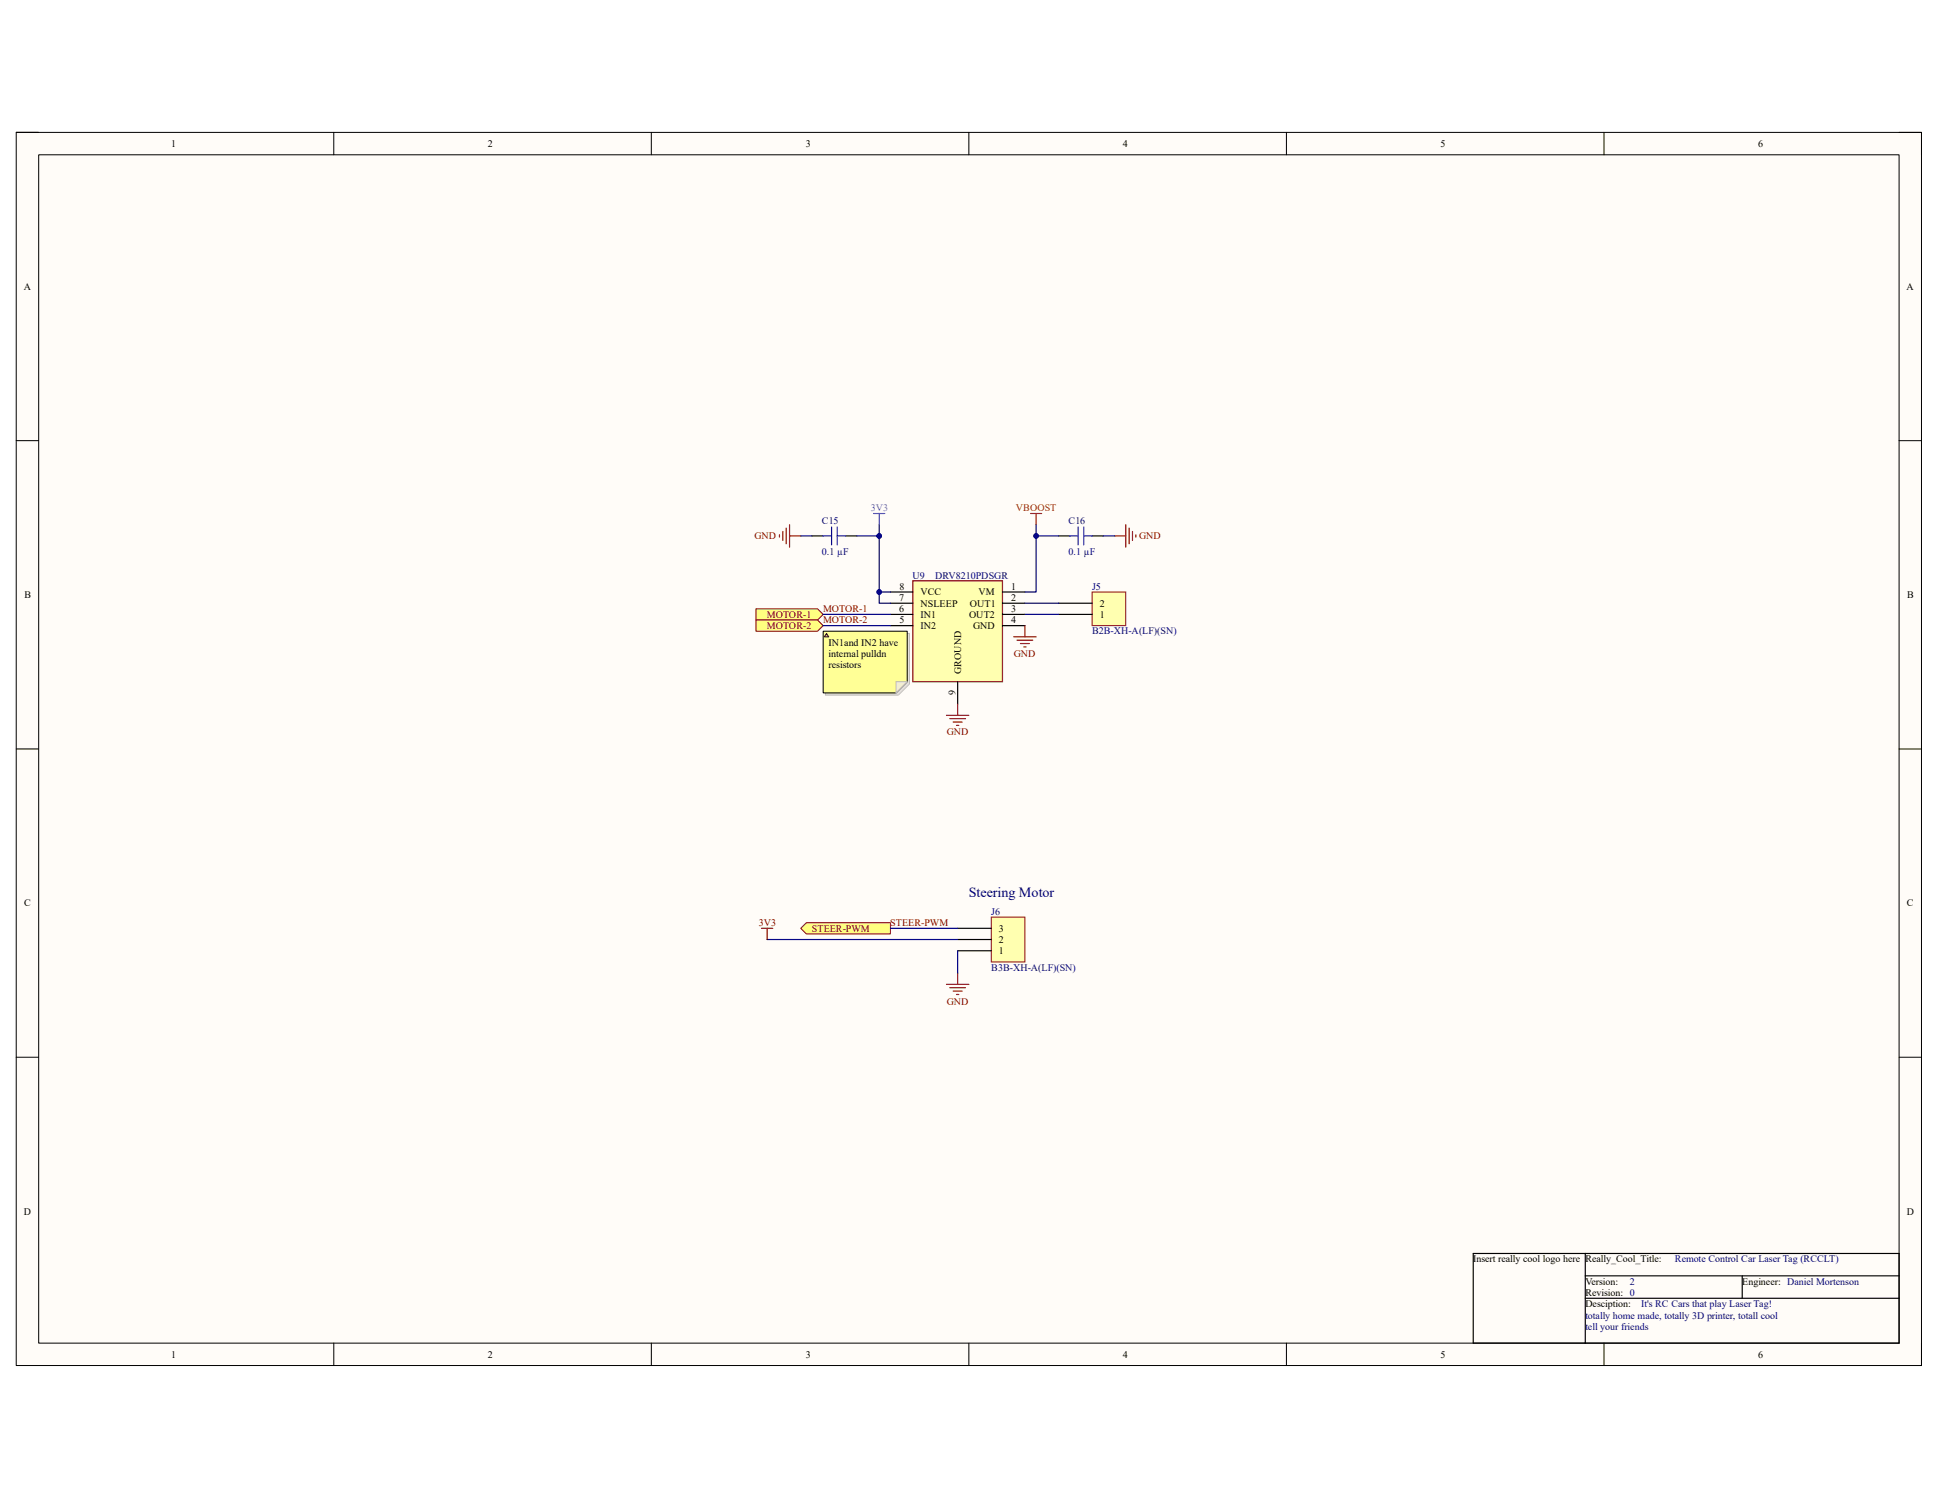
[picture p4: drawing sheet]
<svg xmlns="http://www.w3.org/2000/svg" width="279mm" height="216mm" viewBox="0 0 279 216" stroke-linecap="round" stroke-linejoin="round" font-family="sans-serif">
<path d="M2.3 19.1h274.7v177.7h-274.7z" fill-rule="evenodd" fill="#fffcf8"/>
<path d="M2.3 19.1h274.7v177.7h-274.7z" fill="none" stroke="#000" stroke-width=".14"/>
<path d="M5.6 22.3h268.2v171.3h-268.2z" fill-rule="evenodd" fill="#fffcf8"/>
<g fill="none" stroke="#000" stroke-width=".14">
<path d="M2.3 19.1h3.3M48.1 19.1v3.2M93.9 19.1v3.2M139.7 19.1v3.2M185.5 19.1v3.2M231.2 19.1v3.2M273.8 19.1h3.2v3.2M5.6 22.3h268.2v171.3h-268.2zM2.3 63.5h3.3M273.8 63.5h3.2M2.3 107.9h3.3M273.8 107.9h3.2"/>
<path d="M2.3 152.4h3.3M273.8 152.4h3.2M48.1 193.6v3.2M93.9 193.6v3.2M139.7 193.6v3.2M185.5 193.6v3.2M231.2 193.6v3.2M277 193.6v3.2"/>
</g>
<path d="M212.4 180.7h61.4v12.9h-61.4zM228.5 180.7v12.9M228.5 183.9h45.3M228.5 187.1h45.3M251.2 183.9v3.2" fill="none" stroke="#000" stroke-width=".17"/>
<path d="M131.6 83.7h12.9v14.6h-12.9z" fill-rule="evenodd" fill="#ffffb0"/>
<g fill="none" stroke="#800000" stroke-width=".17">
<path d="M112.4 77.1v.3M112.9 76.6v1.3M113.3 76.1v2.3M113.8 75.6v3.3M113.8 77.2h1.6M160.7 77.2h1.6M162.3 75.6v3.3M162.8 76.1v2.3M163.3 76.6v1.3M163.8 77.1v.3M131.6 83.7h12.9v14.6h-12.9zM146.1 91.8h3.3"/>
<path d="M146.6 92.3h2.3M147.1 92.8h1.3M147.6 93.2h.3M147.8 90.2v1.6M136.5 103.1h3.2M136.9 103.6h2.3M137.4 104.1h1.3M137.9 104.5h.3M138.1 101.5v1.6"/>
</g>
<path d="M128.4 85.3h3.2M128.4 86.9h3.2M128.4 88.6h3.2M128.4 90.2h3.2M138.1 98.3v3.2M144.5 85.3h3.3M144.5 86.9h3.3M144.5 88.6h3.3M144.5 90.2h3.3" fill="none" stroke="#000" stroke-width=".17"/>
<path d="M148.6 74h1.6M149.4 74v1.6" fill="none" stroke="#f00" stroke-width=".17"/>
<path d="M125.9 74h1.7M126.8 74v1.6" fill="none" stroke="#90f" stroke-width=".17"/>
<path d="M109 87.7h8.9l.8 .9-.8 .8h-8.9z" fill-rule="evenodd" fill="#ffff80"/>
<path d="M109 87.7h8.9l.8 .9-.8 .8h-8.9z" fill="none" stroke="#800000" stroke-width=".14"/>
<path d="M109 89.4h8.9l.8 .8-.8 .8h-8.9z" fill-rule="evenodd" fill="#ffff80"/>
<path d="M109 89.4h8.9l.8 .8-.8 .8h-8.9z" fill="none" stroke="#800000" stroke-width=".14"/>
<path d="M117.1 77.2h1.6M121.9 77.2h1.6M152.6 77.2h1.6M157.5 77.2h1.6" fill="none" stroke="#000" stroke-width=".17"/>
<path d="M118.7 77.2h1.2M119.9 76v2.5M120.7 77.2h1.2M120.7 76v2.5M154.2 77.2h1.2M155.4 76v2.5M156.2 77.2h1.3M156.2 76v2.5" fill="none" stroke="#00f" stroke-width=".17"/>
<path d="M157.5 85.3h4.8v4.9h-4.8z" fill-rule="evenodd" fill="#ffffb0"/>
<path d="M157.5 85.3h4.8v4.9h-4.8z" fill="none" stroke="#800000" stroke-width=".14"/>
<path d="M152.6 88.6h4.9M152.6 86.9h4.9" fill="none" stroke="#000" stroke-width=".17"/>
<path d="M142.9 132.2h4.9v6.4h-4.9z" fill-rule="evenodd" fill="#ffffb0"/>
<path d="M142.9 132.2h4.9v6.4h-4.9z" fill="none" stroke="#800000" stroke-width=".14"/>
<path d="M138.1 137h4.8M138.1 135.4h4.8M138.1 133.8h4.8" fill="none" stroke="#000" stroke-width=".17"/>
<path d="M115.4 133.8l.9-.8h12.1v1.6h-12.1z" fill-rule="evenodd" fill="#ffff80"/>
<path d="M115.4 133.8l.9-.8h12.1v1.6h-12.1z" fill="none" stroke="#800000" stroke-width=".14"/>
<path d="M128.4 85.3h-1.6v1.6h1.6" fill="none" stroke="#000080" stroke-width=".17"/>
<circle cx="126.8" cy="85.3" r=".32" fill="#000080"/>
<circle cx="126.8" cy="85.3" r=".32" fill="none" stroke="#000080" stroke-width=".14"/>
<path d="M149.4 77.2h3.2M159.1 77.2h1.6M118.7 88.6h9.7M118.7 90.2h9.7M147.8 88.6h4.8M147.8 86.9h4.8" fill="none" stroke="#000080" stroke-width=".17"/>
<circle cx="149.4" cy="77.2" r=".32" fill="#000080"/>
<circle cx="149.4" cy="77.2" r=".32" fill="none" stroke="#000080" stroke-width=".14"/>
<path d="M123.5 77.2h3.3" fill="none" stroke="#000080" stroke-width=".17"/>
<circle cx="126.8" cy="77.2" r=".32" fill="#000080"/>
<circle cx="126.8" cy="77.2" r=".32" fill="none" stroke="#000080" stroke-width=".14"/>
<path d="M115.4 77.2h1.7M149.4 75.6v9.7h-1.6" fill="none" stroke="#000080" stroke-width=".17"/>
<circle cx="149.4" cy="77.2" r=".32" fill="#000080"/>
<circle cx="149.4" cy="77.2" r=".32" fill="none" stroke="#000080" stroke-width=".14"/>
<path d="M126.8 75.6v9.7" fill="none" stroke="#000080" stroke-width=".17"/>
<circle cx="126.8" cy="77.2" r=".32" fill="#000080"/>
<circle cx="126.8" cy="77.2" r=".32" fill="none" stroke="#000080" stroke-width=".14"/>
<circle cx="126.8" cy="85.3" r=".32" fill="#000080"/>
<circle cx="126.8" cy="85.3" r=".32" fill="none" stroke="#000080" stroke-width=".14"/>
<path d="M110.6 135.4h27.5M128.4 133.8h9.7M138.1 137v3.3" fill="none" stroke="#000080" stroke-width=".17"/>
<path d="M109.8 133.8h1.6M110.6 133.8v1.6M136.5 141.9h3.2M136.9 142.4h2.3M137.4 142.8h1.3M137.9 143.3h.3M138.1 140.3v1.6" fill="none" stroke="#800000" stroke-width=".17"/>
<path d="M119 91.3h12.1v7.3l-1.6 1.6h-10.5z" fill-rule="evenodd" fill="#e0ddd7"/>
<path d="M119 91.3h12.1v7.3l-1.6 1.6h-10.5z" fill="none" stroke="#bfbdba" stroke-width=".14"/>
<path d="M118.7 91h12.1v7.3l-1.6 1.6h-10.5z" fill-rule="evenodd" fill="#ffff96"/>
<path d="M118.7 91h12.1v7.3l-1.6 1.6h-10.5z" fill="none" stroke="#000" stroke-width=".14"/>
<path d="M129.2 98.3h1.6l-1.6 1.6z" fill="#f2f0d8"/>
<path d="M129.2 98.3h1.6l-1.6 1.6z" fill="none" stroke="#bfbdba" stroke-width=".14"/>
<path d="M119.2 91.3l.3 .5h-.7z" fill="#ffcc78"/>
<path d="M119.2 91.3l.3 .5h-.7z" fill="none" stroke="#300" stroke-width=".14"/>
<text font-size="2" fill="#000080" x="139.7" y="129.3">Steering Motor</text>
<g font-size="1.4">
<text x="24.7" y="21.2">1</text>
<text x="70.3" y="21.2">2</text>
<text x="116.2" y="21.2">3</text>
<text x="161.9" y="21.2">4</text>
<text x="207.7" y="21.2">5</text>
<text x="253.4" y="21.2">6</text>
<text x="3.4" y="41.8">A</text>
<text x="274.9" y="41.8">A</text>
<text x="3.5" y="86.2">B</text>
<text x="129.6" y="86.6">7</text>
<text x="129.6" y="88.2">6</text>
<text x="129.7" y="85">8</text>
<text x="129.7" y="89.8">5</text>
<text x="132.7" y="85.8">VCC</text>
<text x="132.7" y="87.4">NSLEEP</text>
<text x="132.7" y="89">IN1</text>
<text x="139.7" y="89">OUT2</text>
<text x="139.8" y="87.4">OUT1</text>
<text x="141.1" y="85.8">VM</text>
<text x="145.8" y="85">1</text>
<text x="145.8" y="86.6">2</text>
<text x="145.8" y="88.2">3</text>
<text x="145.8" y="89.8">4</text>
<text x="158.6" y="89">1</text>
<text x="158.6" y="87.4">2</text>
<text x="275" y="86.2">B</text>
<text x="119.5" y="93.1">IN1and IN2 have</text>
<text x="119.5" y="94.7">internal pulldn</text>
<text x="132.7" y="90.6">IN2</text>
<text x="140.3" y="90.6">GND</text>
<text x="119.5" y="96.3">resistors</text>
<text x="137.8" y="100.2" transform="rotate(-90 137.8 100.2)">9</text>
<text x="138.6" y="97.1" transform="rotate(-90 138.6 97.1)">GROUND</text>
<text x="3.5" y="130.6">C</text>
<text x="274.9" y="130.6">C</text>
<text x="144" y="137.5">1</text>
<text x="144" y="135.9">2</text>
<text x="144" y="134.3">3</text>
<text x="3.4" y="175.1">D</text>
<text x="274.9" y="175.1">D</text>
<text x="212.4" y="181.9">Insert really cool logo here</text>
<text x="228.6" y="181.9">Really_Cool_Title:</text>
<text x="228.6" y="185.2">Version:</text>
<text x="251.2" y="185.2">Engineer: Daniel Mortenson</text>
<text x="228.6" y="186.8">Revision: 0</text>
<text x="228.6" y="188.4">Desciption:</text>
<text x="24.7" y="195.7">1</text>
<text x="70.3" y="195.7">2</text>
<text x="116.2" y="195.7">3</text>
<text x="161.9" y="195.7">4</text>
<text x="207.7" y="195.7">5</text>
<text x="253.4" y="195.7">6</text>
</g>
<g font-size="1.4" fill="#800000">
<text x="108.8" y="77.7">GND</text>
<text x="164.2" y="77.7">GND</text>
<text x="110.6" y="89">MOTOR-1</text>
<text x="118.7" y="88.2">MOTOR-1</text>
<text x="118.7" y="89.8">MOTOR-2</text>
<text x="110.6" y="90.6">MOTOR-2</text>
<text x="146.2" y="94.7">GND</text>
<text x="136.5" y="106">GND</text>
<text x="109.4" y="133.5">3V3</text>
<text x="117.1" y="134.3">STEER-PWM</text>
<text x="128.4" y="133.5">STEER-PWM</text>
<text x="136.5" y="144.8">GND</text>
</g>
<g font-size="1.4" fill="#000080">
<text x="118.5" y="75.5">C15</text>
<text x="154.1" y="75.5">C16</text>
<text x="118.5" y="80">0.1 µF</text>
<text x="131.6" y="83.4">U9</text>
<text x="134.8" y="83.4">DRV8210PDSGR</text>
<text x="154.1" y="80">0.1 µF</text>
<text x="157.4" y="85">J5</text>
<text x="157.4" y="91.4">B2B-XH-A(LF)(SN)</text>
<text x="142.9" y="131.9">J6</text>
<text x="142.9" y="139.9">B3B-XH-A(LF)(SN)</text>
<text x="235" y="185.2">2</text>
<text x="241.5" y="181.9">Remote Control Car Laser Tag (RCCLT)</text>
<text x="228.6" y="190">totally home made, totally 3D printer, totall cool</text>
<text x="228.6" y="191.6">tell your friends</text>
<text x="236.6" y="188.4">It's RC Cars that play Laser Tag!</text>
</g>
<text font-size="1.4" fill="#90f" x="125.6" y="73.7">3V3</text>
<text font-size="1.4" fill="#f00" x="146.5" y="73.7">VBOOST</text>
</svg>
